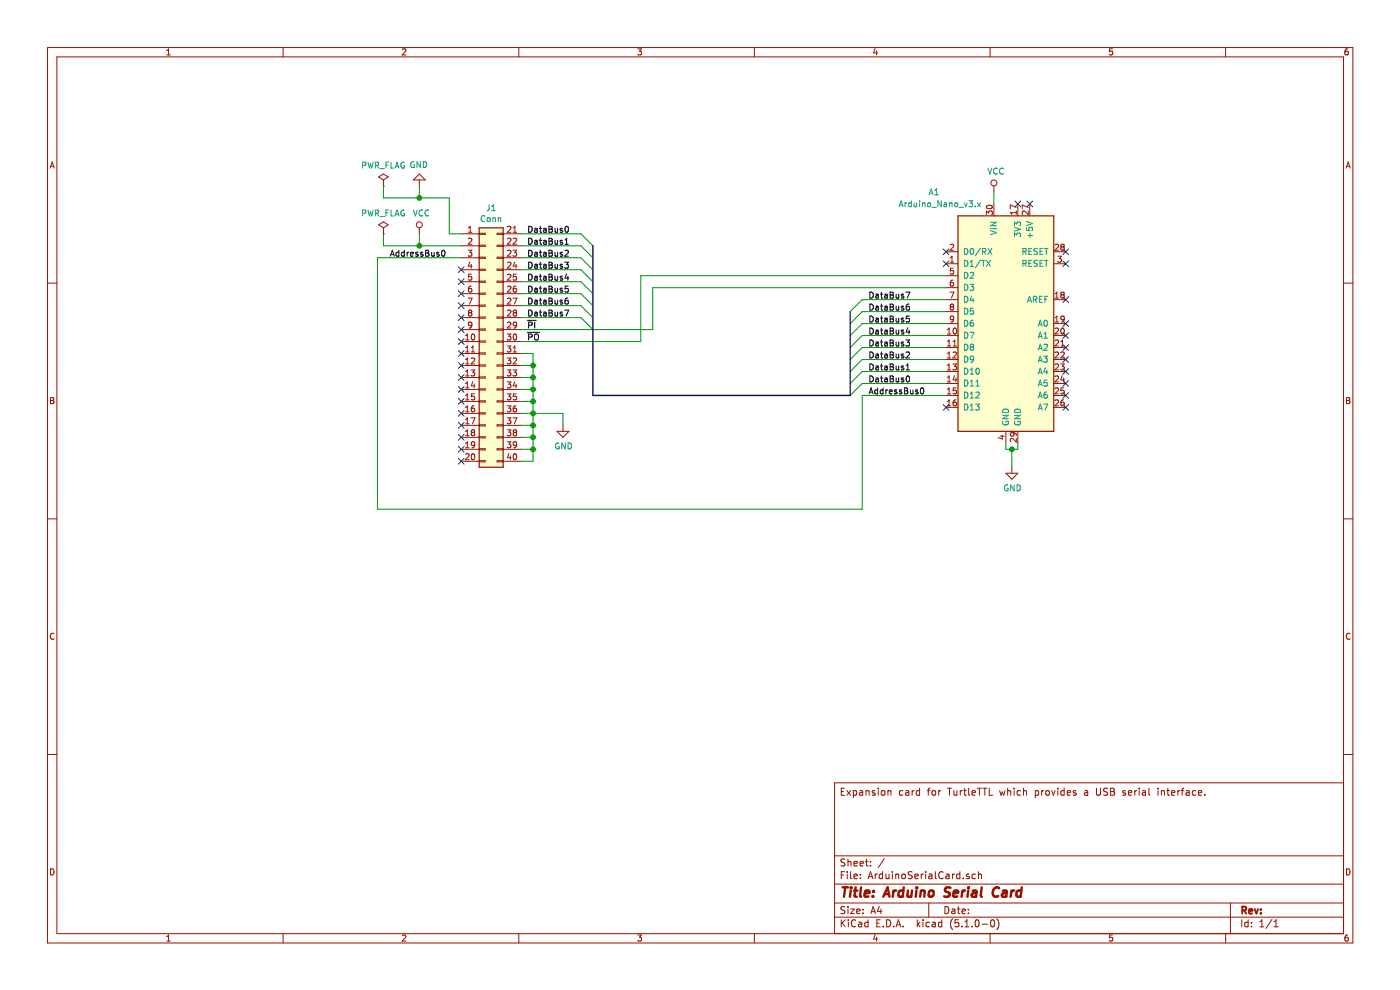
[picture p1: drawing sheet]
EESchema Schematic File Version 4
LIBS:ArduinoSerialCard-cache
EELAYER 29 0
EELAYER END
$Descr A4 11693 8268
encoding utf-8
Sheet 1 1
Title "Arduino Serial Card"
Date ""
Rev ""
Comp ""
Comment1 ""
Comment2 ""
Comment3 ""
Comment4 "Expansion card for TurtleTTL which provides a USB serial interface."
$EndDescr
$Comp
L MCU_Module:Arduino_Nano_v3.x A1
U 1 1
P 8400 2700
F 0 "A1" H 7800 3800 50  0000 C CNN
F 1 "Arduino_Nano_v3.x" H 7850 3700 50  0000 C CNN
F 2 "Module:Arduino_Nano" H 8550 1750 50  0001 L CNN
F 3 "http://www.mouser.com/pdfdocs/Gravitech_Arduino_Nano3_0.pdf" H 8400 1700 50  0001 C CNN
	1    8400 2700
	1    0    0    -1  
$EndComp
NoConn ~ 8500 1700
NoConn ~ 8600 1700
NoConn ~ 8900 2500
NoConn ~ 7900 2100
NoConn ~ 7900 2200
NoConn ~ 8900 2800
NoConn ~ 8900 2900
NoConn ~ 8900 3000
NoConn ~ 8900 3100
NoConn ~ 8900 3200
NoConn ~ 8900 3300
NoConn ~ 8900 3400
NoConn ~ 8900 2100
NoConn ~ 8900 2200
Entry Wire Line
	7200 2500 7100 2600
Entry Wire Line
	7200 2600 7100 2700
Entry Wire Line
	7200 2700 7100 2800
Entry Wire Line
	7200 2800 7100 2900
Entry Wire Line
	7200 2900 7100 3000
Entry Wire Line
	7200 3000 7100 3100
Entry Wire Line
	7200 3100 7100 3200
Entry Wire Line
	7200 3200 7100 3300
Wire Wire Line
	7200 2500 7900 2500
Wire Wire Line
	7900 2600 7200 2600
Wire Wire Line
	7200 2700 7900 2700
Wire Wire Line
	7900 2800 7200 2800
Wire Wire Line
	7200 2900 7900 2900
Wire Wire Line
	7900 3000 7200 3000
Wire Wire Line
	7200 3100 7900 3100
Wire Wire Line
	7900 3200 7200 3200
Text Label 7250 2500 0    50   ~ 0
DataBus7
Text Label 7250 2600 0    50   ~ 0
DataBus6
Text Label 7250 2700 0    50   ~ 0
DataBus5
Text Label 7250 2800 0    50   ~ 0
DataBus4
Text Label 7250 2900 0    50   ~ 0
DataBus3
Text Label 7250 3000 0    50   ~ 0
DataBus2
Text Label 7250 3100 0    50   ~ 0
DataBus1
Text Label 7250 3200 0    50   ~ 0
DataBus0
Entry Wire Line
	4850 1950 4950 2050
Entry Wire Line
	4850 2050 4950 2150
Entry Wire Line
	4850 2150 4950 2250
Entry Wire Line
	4850 2250 4950 2350
Entry Wire Line
	4850 2350 4950 2450
Entry Wire Line
	4850 2450 4950 2550
Entry Wire Line
	4850 2550 4950 2650
Entry Wire Line
	4850 2650 4950 2750
Wire Wire Line
	4350 1950 4850 1950
Wire Wire Line
	4850 2050 4350 2050
Wire Wire Line
	4350 2150 4850 2150
Wire Wire Line
	4850 2250 4350 2250
Wire Wire Line
	4350 2350 4850 2350
Wire Wire Line
	4850 2450 4350 2450
Wire Wire Line
	4350 2550 4850 2550
Wire Wire Line
	4850 2650 4350 2650
Text Label 4400 1950 0    50   ~ 0
DataBus0
Text Label 4400 2050 0    50   ~ 0
DataBus1
Text Label 4400 2150 0    50   ~ 0
DataBus2
Text Label 4400 2250 0    50   ~ 0
DataBus3
Text Label 4400 2350 0    50   ~ 0
DataBus4
Text Label 4400 2450 0    50   ~ 0
DataBus5
Text Label 4400 2550 0    50   ~ 0
DataBus6
Text Label 4400 2650 0    50   ~ 0
DataBus7
Wire Wire Line
	4350 3150 4450 3150
Wire Wire Line
	4450 3150 4450 3250
Wire Wire Line
	4450 3850 4350 3850
Wire Wire Line
	4350 3750 4450 3750
Connection ~ 4450 3750
Wire Wire Line
	4450 3750 4450 3850
Wire Wire Line
	4350 3650 4450 3650
Connection ~ 4450 3650
Wire Wire Line
	4450 3650 4450 3750
Wire Wire Line
	4350 3550 4450 3550
Connection ~ 4450 3550
Wire Wire Line
	4450 3550 4450 3650
Wire Wire Line
	4350 3450 4450 3450
Connection ~ 4450 3450
Wire Wire Line
	4450 3450 4450 3550
Wire Wire Line
	4350 3350 4450 3350
Connection ~ 4450 3350
Wire Wire Line
	4450 3350 4450 3450
Wire Wire Line
	4350 3250 4450 3250
Connection ~ 4450 3250
Wire Wire Line
	4450 3250 4450 3350
Wire Wire Line
	4450 3450 4700 3450
Wire Wire Line
	4700 3450 4700 3550
Wire Wire Line
	4350 3050 4450 3050
Wire Wire Line
	4450 3050 4450 3150
Connection ~ 4450 3150
Text Label 4400 2750 0    50   ~ 0
~PI
Text Label 4400 2850 0    50   ~ 0
~PO
Wire Wire Line
	4350 2950 4450 2950
Wire Wire Line
	4450 2950 4450 3050
Connection ~ 4450 3050
Wire Wire Line
	4350 2850 5350 2850
Wire Wire Line
	5350 2300 7900 2300
Wire Wire Line
	5450 2400 7900 2400
Wire Bus Line
	4950 3300 7100 3300
NoConn ~ 3850 3050
NoConn ~ 3850 2950
NoConn ~ 3850 2850
NoConn ~ 3850 2750
NoConn ~ 3850 2650
NoConn ~ 3850 2550
NoConn ~ 3850 2450
NoConn ~ 3850 2350
NoConn ~ 3850 2250
NoConn ~ 3850 3150
NoConn ~ 3850 3250
NoConn ~ 3850 3350
NoConn ~ 3850 3450
NoConn ~ 3850 3550
NoConn ~ 3850 3650
NoConn ~ 3850 3850
Wire Wire Line
	3500 1950 3500 2050
$Comp
L power:GND #PWR0102
U 1 1
P 3500 1550
F 0 "#PWR0102" H 3500 1300 50  0001 C CNN
F 1 "GND" H 3505 1377 50  0000 C CNN
F 2 "" H 3500 1550 50  0001 C CNN
F 3 "" H 3500 1550 50  0001 C CNN
	1    3500 1550
	-1   0    0    1   
$EndComp
$Comp
L power:GND #PWR0103
U 1 1
P 4700 3550
F 0 "#PWR0103" H 4700 3300 50  0001 C CNN
F 1 "GND" H 4705 3377 50  0000 C CNN
F 2 "" H 4700 3550 50  0001 C CNN
F 3 "" H 4700 3550 50  0001 C CNN
	1    4700 3550
	1    0    0    -1  
$EndComp
$Comp
L power:GND #PWR0104
U 1 1
P 8450 3900
F 0 "#PWR0104" H 8450 3650 50  0001 C CNN
F 1 "GND" H 8455 3727 50  0000 C CNN
F 2 "" H 8450 3900 50  0001 C CNN
F 3 "" H 8450 3900 50  0001 C CNN
	1    8450 3900
	1    0    0    -1  
$EndComp
Wire Wire Line
	8400 3700 8400 3750
Wire Wire Line
	8500 3750 8500 3700
$Comp
L power:VCC #PWR0105
U 1 1
P 8300 1600
F 0 "#PWR0105" H 8300 1450 50  0001 C CNN
F 1 "VCC" H 8317 1773 50  0000 C CNN
F 2 "" H 8300 1600 50  0001 C CNN
F 3 "" H 8300 1600 50  0001 C CNN
	1    8300 1600
	1    0    0    -1  
$EndComp
Wire Wire Line
	3850 1950 3750 1950
Wire Wire Line
	8300 1600 8300 1700
Wire Wire Line
	8400 3750 8450 3750
Connection ~ 8450 3750
Wire Wire Line
	8450 3750 8500 3750
Text Label 7250 3300 0    50   ~ 0
AddressBus0
Text Label 3250 2150 0    50   ~ 0
AddressBus0
NoConn ~ 3850 3750
NoConn ~ 8900 2700
Wire Wire Line
	3150 4250 3150 2150
Wire Wire Line
	7200 3300 7900 3300
Wire Wire Line
	7200 3300 7200 4250
Wire Wire Line
	3150 4250 7200 4250
NoConn ~ 7900 3400
Wire Wire Line
	5450 2750 5450 2400
Wire Wire Line
	5350 2300 5350 2850
Wire Wire Line
	8450 3750 8450 3900
$Comp
L power:PWR_FLAG #FLG0102
U 1 1
P 3200 1950
F 0 "#FLG0102" H 3200 2025 50  0001 C CNN
F 1 "PWR_FLAG" H 3200 2123 50  0000 C CNN
F 2 "" H 3200 1950 50  0001 C CNN
F 3 "~" H 3200 1950 50  0001 C CNN
	1    3200 1950
	1    0    0    -1  
$EndComp
$Comp
L power:VCC #PWR0101
U 1 1
P 3500 1950
F 0 "#PWR0101" H 3500 1800 50  0001 C CNN
F 1 "VCC" H 3517 2123 50  0000 C CNN
F 2 "" H 3500 1950 50  0001 C CNN
F 3 "" H 3500 1950 50  0001 C CNN
	1    3500 1950
	1    0    0    -1  
$EndComp
Wire Wire Line
	3500 2050 3200 2050
Wire Wire Line
	3200 2050 3200 1950
Connection ~ 3500 2050
$Comp
L power:PWR_FLAG #FLG0101
U 1 1
P 3200 1550
F 0 "#FLG0101" H 3200 1625 50  0001 C CNN
F 1 "PWR_FLAG" H 3200 1723 50  0000 C CNN
F 2 "" H 3200 1550 50  0001 C CNN
F 3 "~" H 3200 1550 50  0001 C CNN
	1    3200 1550
	1    0    0    -1  
$EndComp
Wire Wire Line
	3200 1550 3200 1650
Wire Wire Line
	3200 1650 3500 1650
Wire Wire Line
	3500 1650 3500 1550
Wire Wire Line
	3500 1650 3750 1650
Wire Wire Line
	3750 1650 3750 1950
Connection ~ 3500 1650
Wire Wire Line
	3850 2050 3500 2050
Wire Wire Line
	3150 2150 3850 2150
$Comp
L Connector_Generic:Conn_02x20_Top_Bottom J1
U 1 1
P 4050 2850
F 0 "J1" H 4100 3967 50  0000 C CNN
F 1 "Conn" H 4100 3876 50  0000 C CNN
F 2 "Connector_PinSocket_2.54mm:PinSocket_2x20_P2.54mm_Vertical" H 4050 2850 50  0001 C CNN
F 3 "~" H 4050 2850 50  0001 C CNN
	1    4050 2850
	1    0    0    -1  
$EndComp
Wire Wire Line
	4350 2750 5450 2750
Wire Bus Line
	7100 2600 7100 3300
Wire Bus Line
	4950 2050 4950 3300
$EndSCHEMATC
